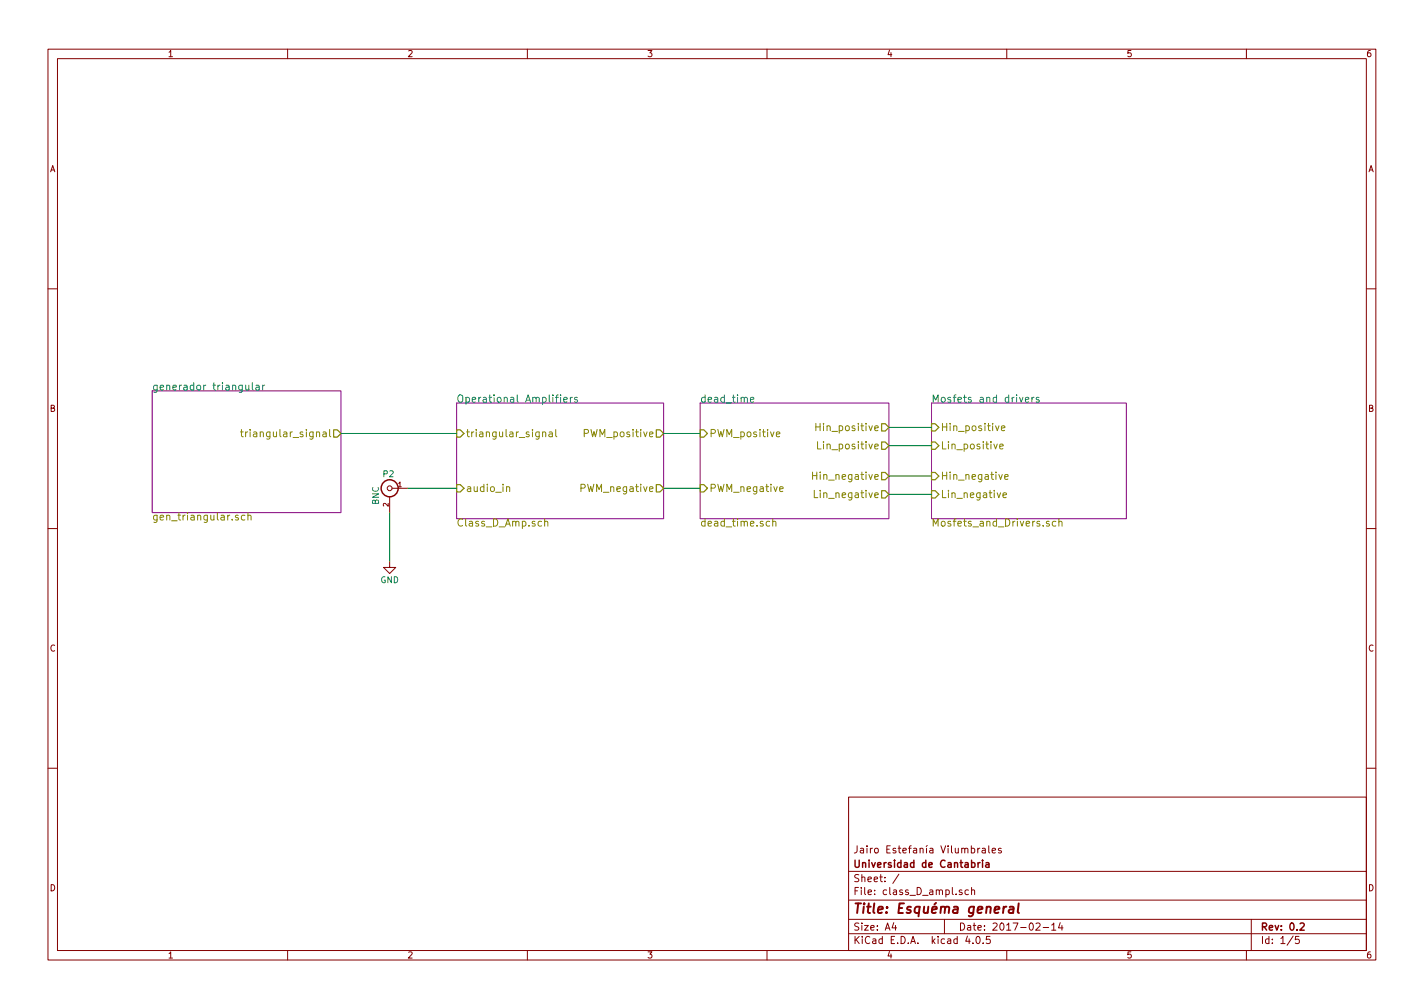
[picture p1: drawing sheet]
<svg xmlns="http://www.w3.org/2000/svg" width="297mm" height="210mm" viewBox="0 0 297 210" stroke-linecap="round" stroke-linejoin="round" font-family="sans-serif">
<g fill="none" stroke="#840000" stroke-width=".21">
<path d="M10 10.3h277v189.9h-277zM12 12.2h273v186.1h-273zM60 10.3v1.9M110 10.3v1.9M160 10.3v1.9M210 10.3v1.9M260 10.3v1.9M10 60.2h2M285 60.2h2M10 110.3h2M81.3 117.1v1.3h1.2l-1.2 1.2-1.3-1.2h1.3M81.3 103.6v3.3"/>
<path d="M81.8 101.8h3.3M285 110.3h2M10 160.2h2M177 166.3h108v32h-108zM204.4 176.9l-.4 .3M204.9 177h.6v.9M205.5 177.3l-.4 .1-.3 .2 .3 .3 .4-.1M206.2 176.4v1.3l.3 .2M207 177.4l.7-.1-.1-.3-.4-.1-.2 .2v.7h.6M208.8 177l-.3-.1-.2 .2v.3l.5 .1v.3h-.5M285 160.2h2M60 198.3v1.9"/>
<path d="M110 198.3v1.9M160 198.3v1.9M177 194.8h108M177 191.8h108M177 187.8h108M177 181.8h108M186.4 192.5l-.3 1h.9M186.8 193v1M187.5 182.3l-1.3 2M197 191.8v3M200.7 185.7l-.4-.1-.2 .2 .1 .2 .5 .2v.3h-.6M201.8 195.2l-.4 1.1h1"/>
<path d="M202 185.7l-.4-.1-.3 .3 .1 .6 .2 .1 .4-.1M202.7 185.7l.2-.1 .4 .1v.9M202.7 185.1v1.5M202.9 196.7v.1M203.8 195.4l.1-.1a.8 .8 0 0 1 .6 .8 .8 .8 0 0 1-.6 .7 .97 .97 0 0 1-.1-1.4zM205.1 196.7v.1M206.5 195.3h-.7l-.1 .7h.7l.2 .2-.1 .5-.2 .1-.6-.1M210 198.3v1.9M216.1 192.7l.6-.2 .3 .5-1 1h1M217.6 193.5h1.1M219.4 193l.4-.5v1.5M219.4 194h.8"/>
<path d="M221.2 192.5l-.4 1h.9M221.5 193v1M260 198.3v1.9M261 191.8v6.5M269.7 195.2l-1.2 2M271 195.3h-.7l-.1 .7h.7l.1 .2v.5l-.2 .1-.6-.1"/>
<circle cx="81.3" cy="101.8" r=".51"/>
</g>
<g fill="none" stroke="#840000" stroke-width=".3">
<path d="M204 179.9v1M204.4 179.9l-.4 .3M205 179.4v.2M205 179.9v1M205.7 180h.5l.1 .9M206.3 180.3l-.5 .1-.2 .2 .2 .3 .5-.1M271.2 192.7l.6-.2 .3 .5-1 1h1"/>
<circle cx="81.3" cy="101.8" r="1.78"/>
</g>
<path d="M209.9 189.1l-.4 .1-.2 .3M210.6 189.2h.8l-.1 1.2M211.4 189.6l-.7 .1a.4 .4 0 0 0-.3 .3 .4 .4 0 0 0 .2 .4l.7-.1M212.5 188.4l-.2 1.8 .2 .2" fill="none" stroke="#840000" stroke-width=".41"/>
<path d="M31.7 81.5h39.4v25.4h-39.4zM95.2 84.1h43.2v24.1h-43.2zM146 84.1h39.4v24.1h-39.4zM194.3 84.1h40.6v24.1h-40.6z" fill="none" stroke="#840084" stroke-width=".21"/>
<g fill="none" stroke="#008484" stroke-width=".21">
<path d="M52.6 79.8v1.3l.3 .3M51.3 80.3v1l.4 .1 .2-.2M51.9 80.3v1.1M53.4 80.4h.6l.1 1M54.1 80.7l-.7 .1a.32 .32 0 0 0 .2 .6l.5-.1M54.8 80.3v1.1M55.2 80.3l-.4 .3M116.9 82.4v.1M116.9 82.9v1M117.6 83.4l.7-.2v-.2l-.5-.1-.2 .2 .1 .7h.6M119 82.9v1M119.4 82.9l-.4 .3"/>
<path d="M120.4 83l-.3-.1-.3 .2 .1 .2 .5 .2v.3h-.6M156.5 83.4l.8-.2-.1-.2-.4-.1-.3 .2 .1 .7h.6M213.9 83.4l.7-.2v-.2l-.5-.1-.2 .2 .1 .7h.6M215.3 82.9v1M215.7 82.9l-.4 .3M216.7 83l-.3-.1-.3 .2 .1 .2 .5 .2v.3h-.6"/>
</g>
<g fill="none" stroke="#848400" stroke-width=".21">
<path d="M50.2 90.1h.5M50.4 89.6v1.3l.3 .2M51.2 90.1v1M51.7 90.1l-.5 .3M68.8 89.6v1.3l.2 .2M113.2 90.2h.1a.36 .36 0 0 1 .5 .1v.8M114.6 90.2h.5l.1 .9M115.2 90.4l-.6 .2a.3 .3 0 0 0 .1 .5l.5-.1M115.9 89.6v1.3l.3 .2M162 90.6l.7-.2-.1-.2-.4-.1-.2 .2v.7h.6M169.5 98.5v1.5M169.5 99.2h.9"/>
<path d="M170.2 88.3v1.5M170.2 89h.9M182.5 89.3l.7-.1-.1-.3-.4-.1-.2 .2v.8h.6M182.5 93.1l.7-.1-.1-.3-.4-.1-.2 .3v.7h.6M208.5 93.1l.8-.1-.1-.3-.4-.1-.3 .3 .1 .7h.6M208.9 89.3l.7-.1-.1-.3-.4-.1-.2 .2 .1 .8h.5M209.6 99.5l.7-.2-.1-.2-.4-.1-.2 .2 .1 .7h.5M51.1 107.5h-.5l-.3 .3 .2 .6h.6M51.7 107.6l.1-.1a.36 .36 0 0 1 .6 .2v.8M51.7 107v1.5M105.7 101.7v-.1a.36 .36 0 0 1 .6 .1v.8M113.6 108.9l.1-.1a.36 .36 0 0 1 .6 .2v.7"/>
<path d="M113.6 108.2v1.5M160.6 108.8l-.5-.1-.3 .3 .2 .7h.6M161.2 108.9l.1-.1a.36 .36 0 0 1 .5 .2v.7M161.2 108.2v1.5M162.6 102l.8-.1-.1-.3-.4-.1-.3 .2 .1 .8h.6M169.8 102.3v1.5h.8M182.5 103.3l.7-.2-.1-.2-.4-.1-.2 .2v.7h.6M209.2 103.3l.8-.2-.1-.2-.5-.1-.2 .2 .1 .7h.6M218.8 108.8l-.3-.1-.2 .3v.2l.5 .1v.4h-.5M220.2 108.8l-.4-.1-.3 .3 .2 .7h.5M220.9 108.9l.1-.1a.36 .36 0 0 1 .5 .2v.7M220.9 108.2v1.5"/>
</g>
<g fill="none" stroke="#848400" stroke-width=".25">
<path d="M69.6 89.7h.8l.7 .7-.7 .8h-.8zM95.2 89.7h.8l.8 .7-.8 .8h-.8zM136.9 89.7h.8l.7 .7-.7 .8h-.8zM146 89.7h.8l.8 .7-.8 .8h-.8zM183.9 88.4h.8l.7 .7-.7 .8h-.8zM183.9 92.2h.8l.7 .8-.7 .7h-.8zM183.9 98.5h.8l.7 .8-.7 .8h-.8zM194.3 88.4h.8l.7 .7-.7 .8h-.8zM194.3 92.2h.8l.7 .8-.7 .7h-.8zM194.3 98.5h.8l.7 .8-.7 .8h-.8zM95.2 101.1h.8l.8 .7-.8 .8h-.8zM136.9 101.1h.8l.7 .7-.7 .8h-.8z"/>
<path d="M146 101.1h.8l.8 .7-.8 .8h-.8zM183.9 102.4h.8l.7 .7-.7 .8h-.8zM194.3 102.4h.8l.7 .7-.7 .8h-.8z"/>
</g>
<path d="M71.1 90.4h24.1M138.4 90.4h7.6M185.4 89.1h8.9M185.4 93h8.9M185.4 99.3h8.9M81.3 106.9v10.2M85.1 101.8h10.1M138.4 101.8h7.6M185.4 103.1h8.9" fill="none" stroke="#008400" stroke-width=".21"/>
<text font-size="2.8" fill="#840000" x="178" y="190.5">Title: Esquéma general</text>
<g font-size="2.1" fill="#008484">
<text x="31.7" y="81.4">generador triangular</text>
<text x="95.2" y="84">Operational Amplifiers</text>
<text x="146" y="84">dead_time</text>
<text x="194.3" y="84">Mosfets and drivers</text>
</g>
<g font-size="2.1" fill="#848400">
<text x="170.9" y="89.9">Hin_positive</text>
<text x="196.2" y="89.9">Hin_positive</text>
<text x="52.1" y="91.2">triangular_signal</text>
<text x="97.2" y="91.2">triangular_signal</text>
<text x="122.1" y="91.2">PWM_positive</text>
<text x="148" y="91.2">PWM_positive</text>
<text x="171.1" y="93.7">Lin_positive</text>
<text x="196.2" y="93.7">Lin_positive</text>
<text x="170.3" y="100.1">Hin_negative</text>
<text x="196.2" y="100.1">Hin_negative</text>
<text x="97.2" y="102.6">audio_in</text>
<text x="121.5" y="102.6">PWM_negative</text>
<text x="148" y="102.6">PWM_negative</text>
<text x="170.5" y="103.9">Lin_negative</text>
<text x="196.2" y="103.9">Lin_negative</text>
<text x="31.7" y="108.6">gen_triangular.sch</text>
<text x="95.2" y="109.8">Class_D_Amp.sch</text>
<text x="146" y="109.8">dead_time.sch</text>
<text x="194.3" y="109.8">Mosfets_and_Drivers.sch</text>
</g>
<g font-size="2.1" fill="#840000">
<text x="178" y="178">Jairo Estefanía Vilumbrales</text>
<text x="178" y="184">Sheet: /</text>
<text x="178" y="181">Universidad de Cantabria</text>
<text x="178" y="186.7">File: class_D_ampl.sch</text>
<text x="178" y="196.9">KiCad E.D.A. kicad 4.0.5</text>
<text x="178" y="194.1">Size: A4</text>
<text x="200" y="194.1">Date: 2017-02-14</text>
<text x="263" y="194.1">Rev: 0.2</text>
<text x="263" y="196.9">Id: 1/5</text>
</g>
<g font-size="1.8" fill="#840000">
<text x="35" y="11.9">1</text>
<text x="85" y="11.9">2</text>
<text x="135" y="11.9">3</text>
<text x="185" y="11.9">4</text>
<text x="235" y="11.9">5</text>
<text x="285" y="11.9">6</text>
<text x="10.4" y="35.9">A</text>
<text x="285.4" y="35.9">A</text>
<text x="10.4" y="85.9">B</text>
<text x="285.4" y="85.9">B</text>
<text x="10.4" y="135.9">C</text>
<text x="285.4" y="135.9">C</text>
<text x="10.4" y="185.9">D</text>
<text x="285.4" y="185.9">D</text>
<text x="35" y="199.9">1</text>
<text x="85" y="199.9">2</text>
<text x="135" y="199.9">3</text>
<text x="185" y="199.9">4</text>
<text x="235" y="199.9">5</text>
<text x="285" y="199.9">6</text>
</g>
<g font-size="1.8" fill="#008484">
<text x="80" y="99.5">P2</text>
<text x="79" y="105.3" transform="rotate(-90 79 105.3)">BNC</text>
<text x="79.3" y="121.6">GND</text>
</g>
<g font-size="1.4" fill="#840000">
<text x="83.1" y="101.6">1</text>
<text x="81" y="105.7" transform="rotate(-90 81 105.7)">2</text>
</g>
</svg>
